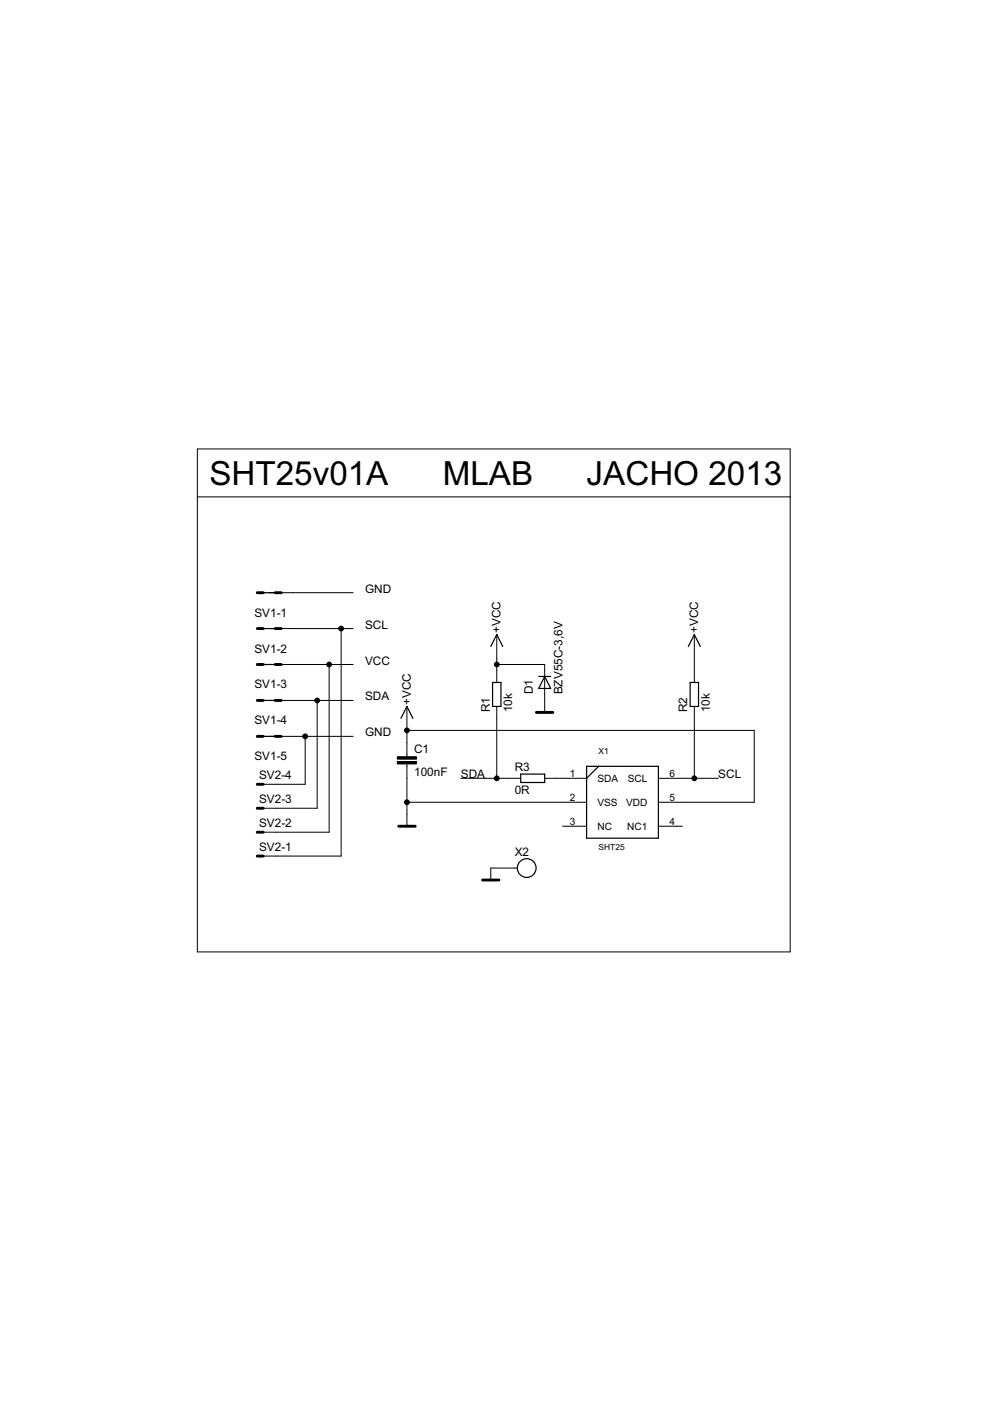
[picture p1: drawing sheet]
<svg xmlns="http://www.w3.org/2000/svg" width="210mm" height="297mm" viewBox="0 0 210 297" stroke-linecap="round" stroke-linejoin="round" font-family="sans-serif">
<g fill="none" stroke="#000" stroke-width=".21">
<path d="M41.8 95.2h125.7v106.6h-125.7zM41.8 105.3h125.7M57.1 125.7h17.8M57.1 133.3h17.8M72.3 133.3v48.2h-16.5M105.3 134.5v10.2M147.2 134.5v10.2M57.1 140.9h17.8M57.1 148.5h17.8M57.1 156.1h17.8M64.7 156.1v10.2h-8.9M67.2 148.5v22.9h-11.4"/>
<path d="M69.8 140.9v35.5h-14M86.3 149.8v10.6M86.3 154.9h73.6v15.2h-20.3M105.3 149.8v15.2M105.3 140.9h10.2v10.1M147.2 149.8v15.2M86.3 162v13.2M86.3 170.1h38.1M97.7 165h12.7M115.5 165h8.9M119.3 175.2h5.1M139.6 165h12.7"/>
<path d="M139.6 175.2h5.1M109.6 184h-5.5v2.6"/>
</g>
<path d="M84.2 161.5h4.1v.5h-4.1zM84.2 160.4h4.1v.6h-4.1z" fill="#000" stroke="#000" stroke-width=".21"/>
<g fill="none" stroke="#000" stroke-width=".25">
<path d="M54.5 125.7h5.1M54.5 133.3h5.1M104.1 137.1l1.2-2.6 1.3 2.6M145.9 137.1l1.3-2.6 1.3 2.6M54.5 140.9h5.1M54.5 148.5h5.1M54.5 156.1h5.1M85 152.3l1.3-2.5 1.2 2.5M104.4 144.7h1.8v5.1h-1.8zM114.2 143.4h2.6M115.5 143.4l1.3 2.6h-2.6zM146.3 144.7h1.8v5.1h-1.8z"/>
<path d="M110.4 164.1h5.1v1.8h-5.1zM124.4 162.5h15.2v15.2h-15.2zM126.9 162.5l-2.5 2.5"/>
<circle cx="111.7" cy="184" r="1.99"/>
</g>
<g fill="none" stroke="#000" stroke-width=".61">
<path d="M54.5 125.7h1.3M54.5 133.3h1.3M58.4 125.7h1.2M58.4 133.3h1.2M54.5 140.9h1.3M54.5 148.5h1.3M54.5 156.1h1.3M58.4 140.9h1.2M58.4 148.5h1.2M58.4 156.1h1.2M113.7 151h3.5M54.5 176.4h1.3"/>
<path d="M54.5 171.4h1.3M54.5 166.3h1.3M84.5 175.2h3.5M54.5 181.5h1.3M102.3 186.6h3.5"/>
</g>
<g fill="#000" stroke="#000" stroke-width=".21">
<circle cx="72.3" cy="133.3" r=".51"/>
<circle cx="64.7" cy="156.1" r=".51"/>
<circle cx="67.2" cy="148.5" r=".51"/>
<circle cx="69.8" cy="140.9" r=".51"/>
<circle cx="86.3" cy="154.9" r=".51"/>
<circle cx="105.3" cy="140.9" r=".51"/>
<circle cx="86.3" cy="170.1" r=".51"/>
<circle cx="105.3" cy="165" r=".51"/>
<circle cx="147.2" cy="165" r=".51"/>
</g>
<g font-size="7.9">
<text x="44.4" y="102.8">SHT25v01A</text>
<text x="93.9" y="102.8">MLAB</text>
<text x="124.4" y="102.8">JACHO 2013</text>
</g>
<g font-size="2.8">
<text x="77.4" y="125.7">GND</text>
<text x="53.9" y="130.7">SV1-1</text>
<text x="77.4" y="133.3">SCL</text>
<text x="106.1" y="134.2" transform="rotate(-90 106.1 134.2)">+VCC</text>
<text x="148" y="134.2" transform="rotate(-90 148 134.2)">+VCC</text>
<text x="53.9" y="138.4">SV1-2</text>
<text x="77.4" y="140.9">VCC</text>
<text x="53.9" y="146">SV1-3</text>
<text x="77.4" y="148.5">SDA</text>
<text x="87.1" y="149.5" transform="rotate(-90 87.1 149.5)">+VCC</text>
<text x="112.9" y="147.2" transform="rotate(-90 112.9 147.2)">D1</text>
<text x="119.3" y="147.2" transform="rotate(-90 119.3 147.2)">BZV55C-3,6V</text>
<text x="53.9" y="153.6">SV1-4</text>
<text x="103.8" y="151" transform="rotate(-90 103.8 151)">R1</text>
<text x="108.6" y="151" transform="rotate(-90 108.6 151)">10k</text>
<text x="145.7" y="151" transform="rotate(-90 145.7 151)">R2</text>
<text x="150.5" y="151" transform="rotate(-90 150.5 151)">10k</text>
<text x="53.9" y="161.2">SV1-5</text>
<text x="77.4" y="156.1">GND</text>
<text x="87.8" y="159.6">C1</text>
<text x="54.9" y="165.1">SV2-4</text>
<text x="87.8" y="164.6">100nF</text>
<text x="97.7" y="165">SDA</text>
<text x="109.1" y="163.5">R3</text>
<text x="152.3" y="165">SCL</text>
<text x="54.9" y="170.2">SV2-3</text>
<text x="109.1" y="168.3">0R</text>
<text x="54.9" y="175.3">SV2-2</text>
<text x="54.9" y="180.4">SV2-1</text>
<text x="109.1" y="181.5">X2</text>
</g>
<g font-size="2.4">
<text x="120.8" y="164.7">1</text>
<text x="126.7" y="165.8">SDA</text>
<text x="133.1" y="165.8">SCL</text>
<text x="141.9" y="164.7">6</text>
<text x="120.8" y="169.7">2</text>
<text x="126.7" y="170.8">VSS</text>
<text x="132.8" y="170.9">VDD</text>
<text x="141.9" y="169.7">5</text>
<text x="120.8" y="174.8">3</text>
<text x="126.7" y="175.9">NC</text>
<text x="133" y="175.9">NC1</text>
<text x="141.9" y="174.8">4</text>
</g>
<g font-size="2">
<text x="126.9" y="159.9">X1</text>
<text x="126.9" y="180.2">SHT25</text>
</g>
</svg>
